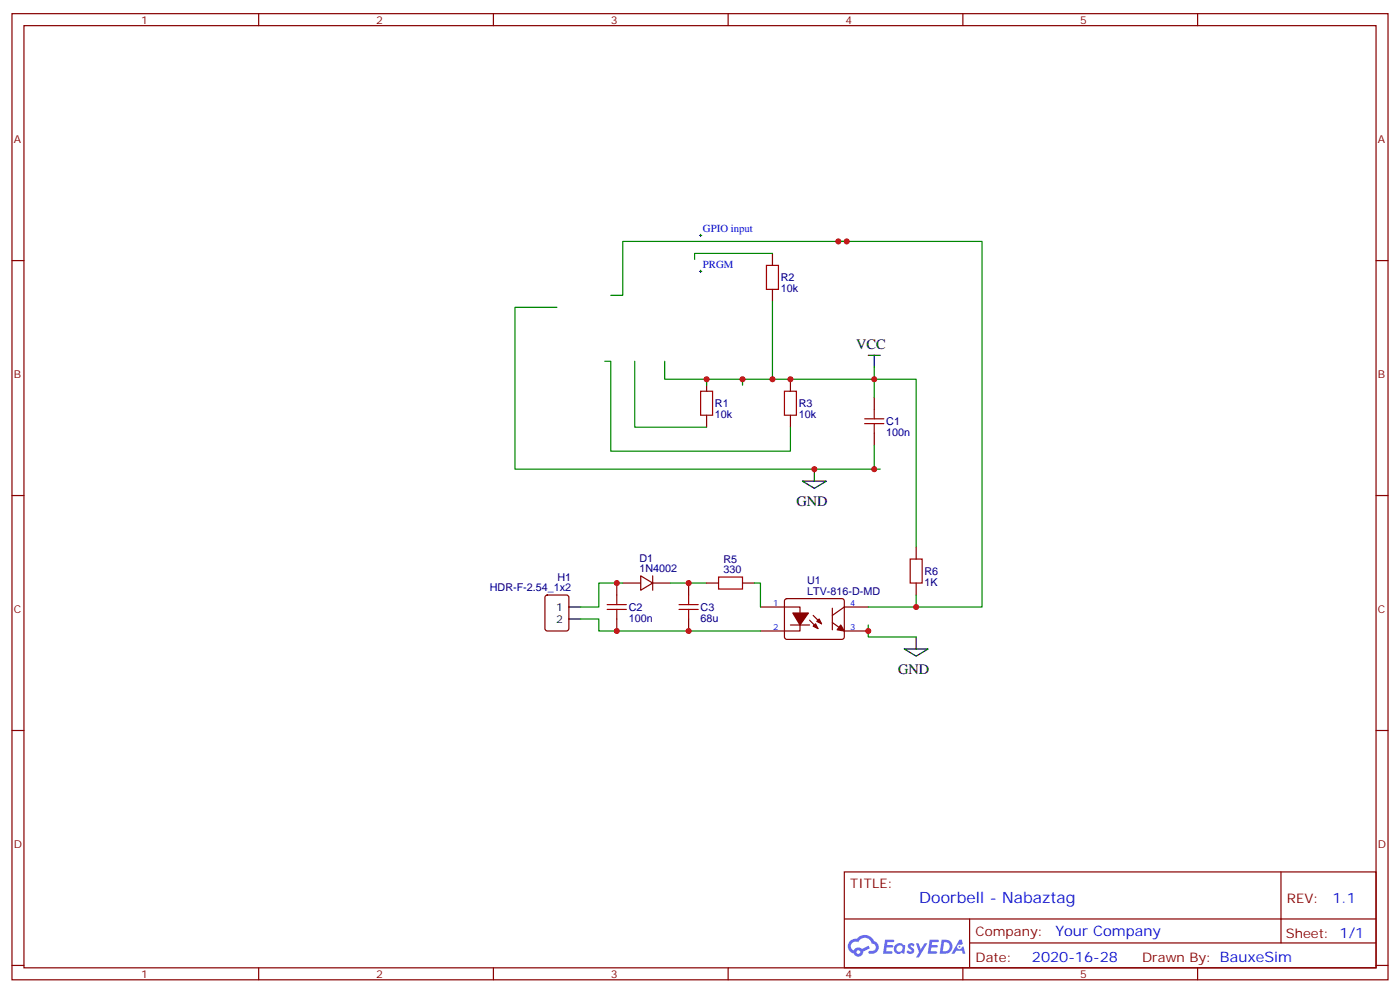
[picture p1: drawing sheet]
<svg xmlns="http://www.w3.org/2000/svg" width="412mm" height="292mm" viewBox="0 0 412 292" stroke-linecap="round" stroke-linejoin="round" font-family="sans-serif">
<g fill="none" stroke="#870000" stroke-width=".35">
<path d="M3.5 4h405.4v284.4h-405.4zM7.1 7.5h398.2v277.3h-398.2zM76.2 4v3.5M145.3 4v3.5M214.5 4v3.5M283.6 4v3.5M352.8 4v3.5M3.5 76.7h3.6M405.3 76.7h3.6M3.5 145.8h3.6M405.3 145.8h3.6M3.5 215h3.6"/>
<path d="M405.3 215h3.6M248.7 256.6h156.6v28.2h-156.6zM377.3 256.6v20.9M248.7 270.5h156.5M285.6 277.5h119.6M285.6 270.5v14.1M3.5 284.1h3.6M76.2 284.8v3.6M145.3 284.8v3.6M214.5 284.8v3.6M283.6 284.8v3.6M352.8 284.8v3.6"/>
<path d="M405.3 284.1h3.6"/>
</g>
<g fill="#5487ff">
<path d="M267.7 277.8a1.22 1.22 0 0 1 1.7 .3l-.4 .5a.47 .47 0 0 0-.3-.4 .47 .47 0 0 0-.5 .2l.1 .2a1.14 1.14 0 0 1 .8 1.8 1.14 1.14 0 0 1-1.9 0l-.2-.2 .5-.5 .7 .4a.29 .29 0 0 0 .3-.3 .29 .29 0 0 0-.2-.3 1.04 1.04 0 0 1-.6-1.7z"/>
<path d="M260.7 276.5h2.4l.3 .2-.2 .5-1.8 .1-.1 .8h1.5l.3 .4-.3 .4h-1.6l-.2 1.1h1.7l.2 .3-.2 .3-2.6 .1z"/>
<path d="M273.8 276.5h2.4l.3 .2-.1 .5-1.8 .1-.2 .8h1.6l.3 .4-.4 .4h-1.6l-.1 1.1h1.7l.2 .3-.2 .3-2.6 .1z"/>
<path d="M282.6 276.5h.7l.3 1.3-.6 .3a.69 .69 0 0 0-1 .3 .69 .69 0 0 0 .4 1 .69 .69 0 0 0 .9-.7l.5-.2 .6 2.2h-.8l-.2-.9h-1.8l-.5 .9h-.8z"/>
<path d="M269.8 277.6h.8l.6 1.8 1.1-1.8h.9l-2.6 4.2h-.8l.9-1.5z"/>
<path d="M277.4 276.5l-.6 4.2h1.3a2.11 2.11 0 0 0 2.5-2.1 2.11 2.11 0 0 0-2.5-2.1zM278.1 277.3a1.39 1.39 0 0 1 1.7 1.4 1.39 1.39 0 0 1-1.8 1.3h-.3z"/>
<path d="M263.7 278.2a1.54 1.54 0 0 0-.1 2.1 1.54 1.54 0 0 0 2.2 .1l.6 .3 .3-2.3-.2-.3h-.4a1.49 1.49 0 0 0-2.4 .1zM264 279.2a.94 .94 0 0 1 1.8 0 .94 .94 0 0 1-1.8 0z"/>
<path d="M250.4 276.9a2.18 2.18 0 0 0 1.1 3.7 1.44 1.44 0 0 0 1.6 .9 1.44 1.44 0 0 0 1.2-1.4l2-1-.5-.8-1.9 1a1.47 1.47 0 0 0-2.4 .4 1.39 1.39 0 0 1-.7-1.9 1.39 1.39 0 0 1 2-.5 2.12 2.12 0 0 1 2.2-1.3 2.12 2.12 0 0 1 1.9 1.7 1.14 1.14 0 0 1 1.1 1.4 1.14 1.14 0 0 1-1.7 .7 .43 .43 0 0 0-.5 .4 .43 .43 0 0 0 .4 .5 1.98 1.98 0 0 0 2.5-1.2 1.98 1.98 0 0 0-1.2-2.6 3.1 3.1 0 0 0-5.3-.6l-.9 .1zM252.3 280.2a.55 .55 0 0 1 1.1 0 .55 .55 0 0 1-1.1 0z"/>
<circle cx="282.6" cy="278.6" r=".26"/>
</g>
<path d="M255.8 104.6h3.5M257.5 104.6v3.5M239.9 138.1v3.5M236.4 141.6h7l-3.5 2.1zM167.6 178.6h3.5M167.6 182.2h3.5M266.3 191h7.1l-3.5 2.1zM269.9 187.5v3.5" fill="none" stroke="#000" stroke-width=".35"/>
<g fill="none" stroke="#008700" stroke-width=".35">
<path d="M227.5 74.6h-22.9v1.7M246.9 71h42.4v107.6h-19.4M249.4 71h-66v15.9h-3.5M164 90.5h-12.3v47.6h107.6M227.5 88.7v22.9M178.2 106.3h1.7v26.5h52.9v-7.1M187 106.3v19.4h21.1M195.8 106.3v5.3h61.7v-3.5M208.1 111.6v1.8M218.7 111.6v1.8M257.5 116.9v-5.3h12.4v49.4M257.5 131v7.1"/>
<path d="M183.4 171.6h-7v7h-5.3M197.6 171.6h10.5M222.2 171.6h1.8v7M269.9 175.1v3.5h-14.1M171.1 182.2h5.3v3.5h47.6M255.8 183.9v3.6h14.1"/>
</g>
<g fill="none" stroke="#a10000" stroke-width=".35">
<path d="M225.8 78.1h3.5v7.1h-3.5zM206.4 115.1h3.5v7.1h-3.5zM231.1 115.1h3.5v7.1h-3.5zM254.7 124.7h5.6M254.7 123.3h5.6M257.5 120.4v2.9M257.5 124.7v2.8M178.9 177.9h5.6M178.9 179.4h5.6M181.7 175.1v2.8M181.7 179.4v2.8M200 177.9h5.7"/>
<path d="M200 179.4h5.7M202.8 175.1v2.8M202.8 179.4v2.8M211.7 169.8h7v3.6h-7zM268.1 164.5h3.5v7.1h-3.5z"/>
</g>
<g fill="none" stroke="#870000" stroke-width=".35">
<path d="M227.5 74.6v3.5M227.5 85.2v3.5M208.1 111.6v3.5M232.8 111.6v3.5M257.5 116.9v3.5M208.1 122.2v3.5M232.8 122.2v3.5M257.5 127.5v3.5M160.7 175.3l.5-.2h5.7l.6 .4 .1 9.5-.5 .6-5.9 .1-.6-.5-.1-9.4zM181.7 171.6v3.5M183.4 171.6h5.3M188.7 169.5l3.6 2.1-3.6 2.1z"/>
<path d="M192.3 171.6h5.3M192.3 169.5v4.2M202.8 171.6v3.5M208.1 171.6h3.6M218.7 171.6h3.5M224 178.6h11.7v7.1h-11.7M231.3 176.4l.5-.2h16.5l.4 .7-.1 10.8-.6 .5-16.5-.1-.4-.6v-10.6zM245.2 179v6.3M255.8 178.6h-7.1l-3.5 2.5M269.9 161v3.5M269.9 171.6v3.5M181.7 182.2v3.5"/>
<path d="M202.8 182.2v3.5M232.8 183.9h5.7M238.5 182.5l2.4 2.5M239.5 181.1l2.5 2.5M245.2 183.2l3.5 2.5h7.1"/>
</g>
<g fill="#870000" stroke="#870000" stroke-width=".35">
<path d="M233.5 180.4h4.6l-2.4 3.5z"/>
<path d="M240.6 182.9l.7-.7 .7 1.4z"/>
<path d="M239.5 184.3l.7-.7 .7 1.4z"/>
<path d="M247.6 183.9l1.1 1.8-2.1-.4z"/>
</g>
<path d="M206 69.3h.7M206 79.9h.7M206.4 68.9v.7M206.4 79.5v.7" fill="none" stroke="#000" stroke-width=".29"/>
<g fill="#c00">
<circle cx="269.9" cy="178.6" r=".88"/>
<circle cx="257.5" cy="111.6" r=".88"/>
<circle cx="202.8" cy="171.6" r=".88"/>
<circle cx="181.7" cy="185.7" r=".88"/>
<circle cx="181.7" cy="171.6" r=".88"/>
<circle cx="257.5" cy="138.1" r=".88"/>
<circle cx="208.1" cy="111.6" r=".88"/>
<circle cx="218.7" cy="111.6" r=".88"/>
<circle cx="227.5" cy="111.6" r=".88"/>
<circle cx="232.8" cy="111.6" r=".88"/>
<circle cx="239.9" cy="138.1" r=".88"/>
<circle cx="202.8" cy="185.7" r=".88"/>
<circle cx="255.8" cy="185.7" r=".88"/>
<circle cx="249.4" cy="71" r=".88"/>
<circle cx="246.9" cy="71" r=".88"/>
</g>
<text font-size="4.6" fill="#00f" x="270.8" y="265.6">Doorbell - Nabaztag</text>
<g font-size="4.2">
<text x="252.2" y="102.8">VCC</text>
<text x="234.6" y="148.9">GND</text>
<text x="264.6" y="198.3">GND</text>
</g>
<g font-size="4.2" fill="#00f">
<text x="392.5" y="265.9">1.1</text>
<text x="310.9" y="275.4">Your Company</text>
<text x="304" y="283.2">2020-16-28</text>
</g>
<g font-size="3.9" fill="#800">
<text x="250.5" y="261.2">TITLE:</text>
<text x="379.1" y="265.9">REV:</text>
<text x="287.4" y="275.4">Company:</text>
<text x="378.7" y="276">Sheet: 1/1</text>
<text x="287.4" y="283.1">Date:</text>
<text x="336.4" y="283.2">Drawn By: BauxeSim</text>
</g>
<g font-size="3.2" fill="#800">
<text x="41.6" y="7">1</text>
<text x="110.8" y="7">2</text>
<text x="179.9" y="7">3</text>
<text x="249.1" y="7">4</text>
<text x="318.2" y="7">5</text>
<text x="4.1" y="42.1">A</text>
<text x="405.9" y="42.1">A</text>
<text x="4.1" y="111.3">B</text>
<text x="405.9" y="111.3">B</text>
<text x="4.1" y="180.4">C</text>
<text x="405.9" y="180.4">C</text>
<text x="4.1" y="249.6">D</text>
<text x="405.9" y="249.6">D</text>
<text x="41.6" y="287.8">1</text>
<text x="110.8" y="287.8">2</text>
<text x="179.9" y="287.8">3</text>
<text x="249.1" y="287.8">4</text>
<text x="318.2" y="287.8">5</text>
</g>
<g font-size="3.2" fill="#00f">
<text x="207.1" y="68.4">GPIO input</text>
<text x="207.1" y="79">PRGM</text>
</g>
<g font-size="3.2" fill="#000080">
<text x="230" y="82.8">R2</text>
<text x="230" y="86">10k</text>
<text x="210.6" y="119.9">R1</text>
<text x="235.3" y="119.9">R3</text>
<text x="210.6" y="123">10k</text>
<text x="235.3" y="123">10k</text>
<text x="261.1" y="125.1">C1</text>
<text x="261.1" y="128.3">100n</text>
<text x="188.4" y="165.3">D1</text>
<text x="213.1" y="165.6">R5</text>
<text x="164.2" y="170.9">H1</text>
<text x="188.4" y="168.4">1N4002</text>
<text x="213.1" y="168.8">330</text>
<text x="237.8" y="171.9">U1</text>
<text x="272.3" y="172.4">1K</text>
<text x="272.3" y="169.2">R6</text>
<text x="144.3" y="174.1">HDR-F-2.54_1x2</text>
<text x="185.2" y="179.8">C2</text>
<text x="206.4" y="179.8">C3</text>
<text x="237.8" y="175.1">LTV-816-D-MD</text>
<text x="185.2" y="183">100n</text>
<text x="206.4" y="183">68u</text>
</g>
<g font-size="3.2">
<text x="163.8" y="179.7">1</text>
<text x="163.8" y="183.2">2</text>
</g>
<g font-size="2.5" fill="#00f">
<text x="227.7" y="178.3">1</text>
<text x="250.5" y="178.3">4</text>
<text x="227.7" y="185.3">2</text>
<text x="250.5" y="185.3">3</text>
</g>
</svg>
